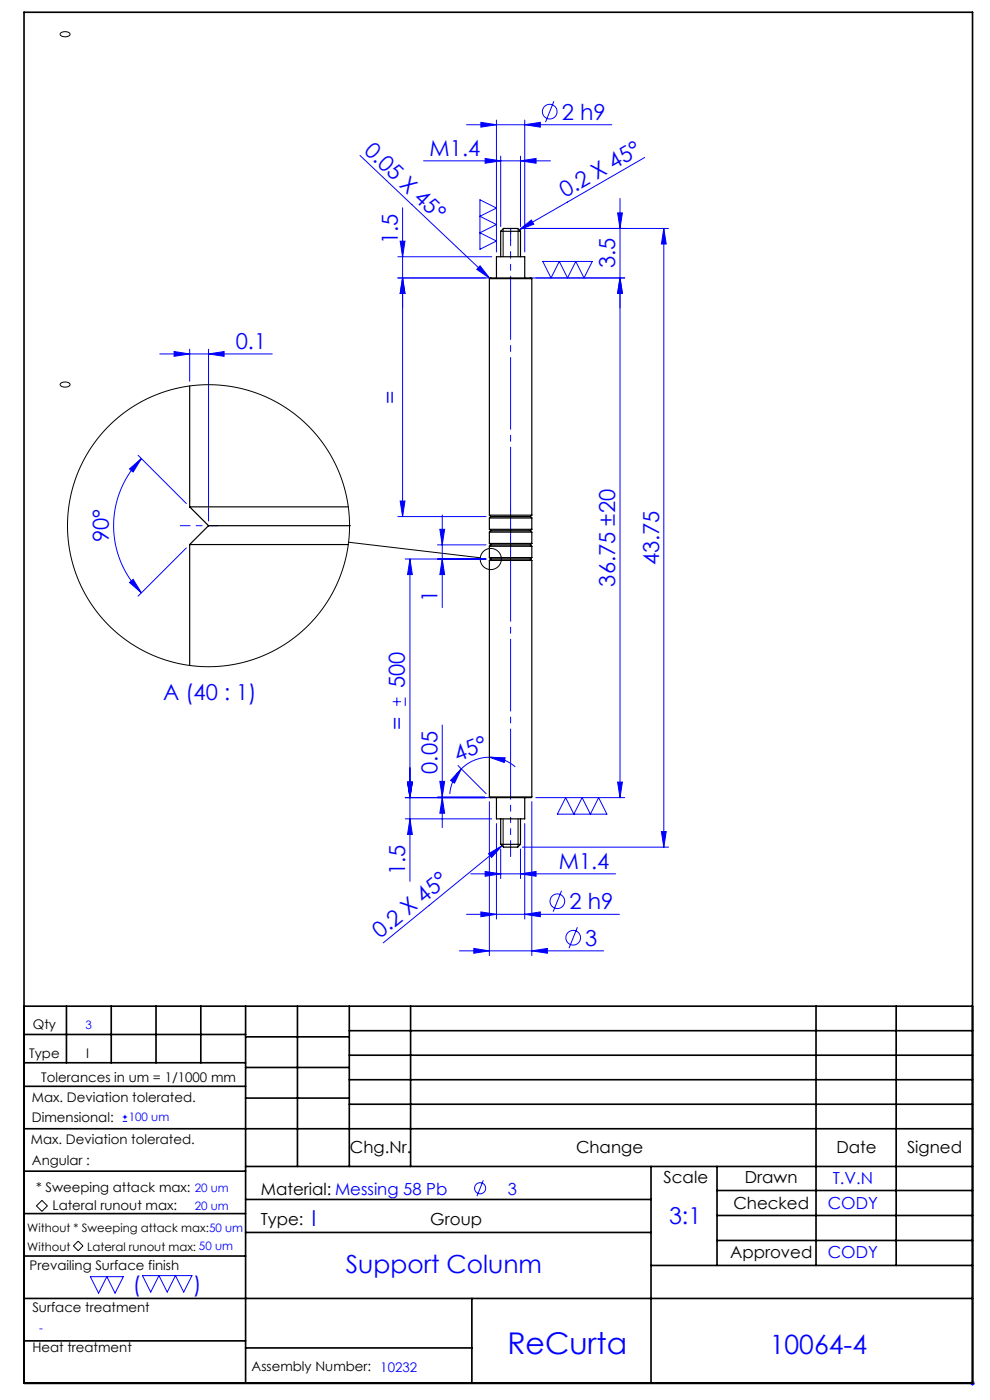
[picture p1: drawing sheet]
<svg xmlns="http://www.w3.org/2000/svg" width="210mm" height="297mm" viewBox="0 0 210 297" stroke-linecap="round" stroke-linejoin="round" font-family="sans-serif">
<g fill="none" stroke="#00f" stroke-width=".21">
<path d="M76.4 33l27.5 26M89.8 34.1h27M99 26.5h30.8M102 26l3.3 .5-3.3 .5zM102.9 33.6l3.3 .5-3.3 .5zM105.3 25.5v28M106.2 33.1v15M110.4 34.1l3.3-.5v1zM110.4 33.1v15M111.3 26.5l3.3-.5v1zM111.3 25.5v28M117.5 21.5l-1.8 4.4"/>
<path d="M136.8 33.4l-26.7 15.4M84.4 54.5h19.9M84.9 51.2h1l-.5 3.3zM85.4 59l.5 3.3h-1zM85.4 44.1v65.5M101.8 42.4l3.5 1.7-3.5 1.8 3.5 1.7-3.5 1.8 3.5 1.7-3.5 1.8zM101.8 56.4l2.1 2.6-2.8-1.9zM104.3 59h-19.9M110.1 48.8l2.6-2.1 .5 .9zM110.8 48.5h31M115.1 55.5h10.5l-1.7 3.5-1.8-3.5-1.7 3.5-1.8-3.5-1.7 3.5zM131 45.2h1l-.5 3.3z"/>
<path d="M131.5 59l.5 3.3h-1zM131.5 42.1v127.1M132.5 59h-20.2M140.8 48.5v131.2M140.8 48.5l.5 3.3h-1zM33.9 75.1h23.9M36.9 74.6l3.3 .5-3.3 .5zM40.2 74.1v6.8M44.2 75.1l3.3-.5v1zM44.2 74.1v36.4M27.5 99.5l2.5-2.2-1.8 2.8zM29.3 96.6l10.2 10.2"/>
<path d="M30 97.3a20.1 20.1 0 0 0 0 28.5M39.5 116.2l-10.2 10.3M84.4 109.6h18.7M84.9 106.3h1l-.5 3.3zM86 118.6h17.1M87 118.6l.5 3.3h-1zM87 118.6v68.4M92.8 115.6h10.3M93.3 112.3h1l-.5 3.3zM93.8 118.6l.5 3.3h-1zM93.8 109.2v19.7M27.5 123.6l.7-.7 1.8 2.9z"/>
<path d="M83.3 148.9h1.8M84.2 148v1.7M86 148v1.7M93.8 153.8v21.8M86 169.2h18.3M86 173.7h18.3M86.5 165.9h1l-.5 3.3zM87 173.7l.5 3.3h-1zM92.8 169.1h10M93.3 165.8h1l-.5 3.3zM93.8 169.2l.5 3.3h-1zM97.1 162.4l6 6"/>
<path d="M97.9 163.1l-1.5 3-.8-.5zM97.9 163.1a8.4 8.4 0 0 0-2.5 5.3M103.8 160.6l3.3 .2-.1 1zM103.8 160.6a8.4 8.4 0 0 0-5.9 2.5M103.8 160.6a8.4 8.4 0 0 1 5.5 2.1M103.8 170.1v32.6M105.3 174.7v20.3M106.5 179.4l-25.2 20.6M110.8 179.7h31M111.3 174.7v20.3M112.8 170.1v32.6M113.7 169.2h18.8"/>
<path d="M120 169.2l1.7 3.5 1.8-3.5 1.7 3.5 1.8-3.5 1.7 3.5h-10.5zM131 165.9h1l-.5 3.3zM140.3 176.4h1l-.5 3.3zM99 194h32.4M99.9 185.4h30.7M102 193.5l3.3 .5-3.3 .5zM102.9 184.9l3.3 .5-3.3 .5zM103.6 181.1l2.9-1.7-2.2 2.5zM106.2 180.1v6.3M110.4 185.4l3.3-.5v1zM110.4 180.1v6.3M111.3 194l3.3-.5v1z"/>
<path d="M119.1 189l-1.8 4.4M122.5 196.7l-1.8 4.5M97.5 201.7h30.5M100.5 201.2l3.3 .5-3.3 .5zM112.8 201.7l3.3-.5v1zM26 237.9h1M26 237h1M26.5 236.5v.9M102.5 250.4l-1.3 3.4M19.2 270.8h7l-1.8 3.5-1.7-3.5-1.8 3.5zM30.2 270.6h10.5l-1.7 3.5-1.8-3.5-1.7 3.5-1.8-3.5-1.7 3.5zM205.8 293.5h1"/>
<path d="M205.9 293.1l.7 .7M206.3 293v1M206.6 293.1l-.7 .7"/>
<circle cx="116.6" cy="23.7" r="1.56"/>
<circle cx="118.2" cy="191.2" r="1.56"/>
<circle cx="121.6" cy="198.9" r="1.56"/>
<circle cx="101.8" cy="252.1" r="1.18"/>
</g>
<g fill="none" stroke="#000" stroke-width=".21">
<path d="M12.9 7a1.32 1.32 0 0 1 2 .3 1.32 1.32 0 0 1-2.1-.1zM106.7 48.6v5.9M109.9 48.6v5.9M12.9 81.3a1.38 1.38 0 0 1 2 .3 1.27 1.27 0 0 1-2.1-.1zM73.9 115l28 3.3M106.7 173.7v5.9M109.9 173.7v5.9M8.9 254.7l1.2 1.1-1.2 1.2-1.2-1.2zM15.6 264.3l1-1 1 1-1 1z"/>
<circle cx="104.1" cy="118.6" r="2.24"/>
</g>
<path d="M46.2 111.5h-8" fill="none" stroke="#00f" stroke-width=".21" stroke-dasharray="15.2 1.3 1.3 1.3" stroke-dashoffset="13.1"/>
<g fill="none" stroke="#00f" stroke-width=".21" stroke-dasharray="15.2 1.3 1.3 1.3">
<path d="M108.3 48.5v2.6M108.3 59.1v-.1M108.3 114.4v2.4M108.3 111.4v2.4M108.3 108.4v2.4M108.3 107.8v.3M108.3 108.4v-.3M108.3 110.8v.3M108.3 111.4v-.3M108.3 113.8v.3M108.3 114.4v-.3M108.3 116.8v.3"/>
<path d="M108.3 117.4v-.3M108.3 179.1v2.6M108.3 169.1v.1"/>
</g>
<path d="M108.3 59.1v48.7" fill="none" stroke="#00f" stroke-width=".21" stroke-dasharray="15.2 1.3 1.3 1.3" stroke-dashoffset="2.3"/>
<path d="M108.3 59v-4.5M108.3 169.2v4.5" fill="none" stroke="#00f" stroke-width=".21" stroke-dasharray="15.2 1.3 1.3 1.3" stroke-dashoffset="14.9"/>
<path d="M108.3 54.5v-6" fill="none" stroke="#00f" stroke-width=".21" stroke-dasharray="15.2 1.3 1.3 1.3" stroke-dashoffset="14.1"/>
<path d="M108.3 173.7v5.4" fill="none" stroke="#00f" stroke-width=".21" stroke-dasharray="15.2 1.3 1.3 1.3" stroke-dashoffset="14.4"/>
<path d="M108.3 117.4v51.7" fill="none" stroke="#00f" stroke-width=".21" stroke-dasharray="15.2 1.3 1.3 1.3" stroke-dashoffset=".8"/>
<g fill="none" stroke="#000" stroke-width=".35">
<path d="M5.1 2.6h201.2v290.9h-201.2zM5.1 213.5h201.2M5.1 219.5h47M14.1 213.5v12M23.6 213.5v12M33.1 213.5v12M42.6 213.5v12M52.1 213.5v80M52.1 220h22M63.1 213.5v34M74.1 218.7h132.2M74.1 213.5v34"/>
<path d="M87.1 213.5v34M173.1 213.5v55M190.1 213.5v55M5.1 239.5h201.2M5.1 230.5h47M5.1 225.5h47M52.1 226.5h22M52.1 233h22M74.1 223.9h132.2M74.1 229.1h132.2M74.1 234.3h132.2M5.1 257.5h47"/>
<path d="M5.1 248.5h47M52.1 247.5h154.2M52.1 254.5h86M138.1 247.5v46M152.1 247.5v21M152.1 252.6h54.2M152.1 257.9h54.2M5.1 275.5h201.2M5.1 266.5h47M52.1 261.5h86M100.1 275.5v18M138.1 268.5h68.2"/>
<path d="M152.1 263.2h54.2M5.1 284.5h47M52.1 286h48"/>
</g>
<g fill="#00f">
<path d="M101.8 56.4l2.1 2.6-2.8-1.9z"/>
<path d="M110.1 48.8l2.6-2.1 .5 .9z"/>
<path d="M103.6 181.1l2.9-1.7-2.2 2.5z"/>
<path d="M102.9 33.6l3.3 .5-3.3 .5zM110.4 34.1l3.3-.5v1zM102 26l3.3 .5-3.3 .5zM111.3 26.5l3.3-.5v1zM100.5 201.2l3.3 .5-3.3 .5zM112.8 201.7l3.3-.5v1zM102 193.5l3.3 .5-3.3 .5zM111.3 194l3.3-.5v1zM102.9 184.9l3.3 .5-3.3 .5zM110.4 185.4l3.3-.5v1zM36.9 74.6l3.3 .5-3.3 .5zM44.2 75.1l3.3-.5v1z"/>
<path d="M103.8 160.6l3.3 .2-.1 1zM97.9 163.1l-1.5 3-.8-.5z"/>
<path d="M140.3 176.4h1l-.5 3.3zM140.8 48.5l.5 3.3h-1zM131.5 59l.5 3.3h-1zM131 45.2h1l-.5 3.3zM84.9 106.3h1l-.5 3.3zM85.4 59l.5 3.3h-1z"/>
<path d="M131.5 59l.5 3.3h-1zM131 165.9h1l-.5 3.3zM84.9 51.2h1l-.5 3.3zM85.4 59l.5 3.3h-1zM93.3 112.3h1l-.5 3.3zM93.8 118.6l.5 3.3h-1zM86.5 165.9h1l-.5 3.3zM87 173.7l.5 3.3h-1zM87 118.6l.5 3.3h-1zM86.5 165.9h1l-.5 3.3zM93.3 165.8h1l-.5 3.3zM93.8 169.2l.5 3.3h-1z"/>
<path d="M27.5 99.5l2.5-2.2-1.8 2.8zM27.5 123.6l.7-.7 1.8 2.9z"/>
</g>
<g fill="none" stroke="#000" stroke-width=".25">
<path d="M103.8 59.1h9M103.8 59.1l.2-.1h8.7l.1 .1M103.8 59.1v50.2M105.3 59v-4.5h6v4.5M106.2 49.1l.6-.6h3l.6 .6M106.2 49.1h4.2M106.2 49.1v5.4M110.4 49.1v5.4M112.8 59.1v50.2M40.2 81.9v25.6M40.2 107.5h33.7M40.2 115.5h33.7"/>
<path d="M40.2 115.5v25.7M40.2 107.5l4 4M44.2 111.5h29.9M44.2 111.5l-4 4M103.8 115.9h9M103.8 118.3h9M103.8 112.9h9M103.8 115.3h9M103.8 109.9h9M103.8 112.3h9M103.8 109.3h9M103.8 118.9h9"/>
<path d="M103.8 109.9v2.4M103.8 112.9v2.4M103.8 115.9v2.4M103.8 118.9v50.2M103.8 112.3l.3 .3M103.8 115.3l.3 .3M103.8 109.3l.3 .3M103.8 118.3l.3 .3M104.1 112.6h8.4M104.1 115.6h8.4M104.1 109.6h8.4M104.1 118.6h8.4"/>
<path d="M104.1 109.6l-.3 .3M104.1 115.6l-.3 .3M104.1 112.6l-.3 .3M104.1 118.6l-.3 .3M112.5 109.6l.3 .3M112.5 115.6l.3 .3M112.5 112.6l.3 .3M112.5 118.6l.3 .3M112.8 109.9v2.4M112.8 112.9v2.4M112.8 115.9v2.4M112.8 118.9v50.2"/>
<path d="M112.8 112.3l-.3 .3M112.8 115.3l-.3 .3M112.8 109.3l-.3 .3M112.8 118.3l-.3 .3M103.8 169.1h9M103.8 169.1l.2 .1h8.7l.1-.1M105.3 169.2v4.5h6v-4.5M106.2 179.1h4.2M106.2 179.1l.6 .6h3l.6-.6M106.2 173.7v5.4M110.4 173.7v5.4"/>
</g>
<g fill="none" stroke="#000" stroke-width=".21">
<path d="M74.1 111.5h.1"/>
<circle cx="44.2" cy="111.5" r="29.9"/>
</g>
<text font-size="6.3" fill="#00f" x="107.6" y="287.3">ReCurta</text>
<text font-size="5.6" fill="#00f" x="163.3" y="287.2">10064-4</text>
<text font-size="5.3" fill="#00f" x="73.4" y="270.1">Support Colunm</text>
<text font-size="4.9" fill="#00f" x="141.9" y="259.7">3:1</text>
<g font-size="4.7" fill="#00f">
<text x="119.2" y="25.4">2 h9</text>
<text x="77.1" y="32.2" transform="rotate(43 77.1 32.2)">0.05 X 45°</text>
<text x="91.1" y="33.1">M1.4</text>
<text x="119.9" y="42" transform="rotate(-30 119.9 42)">0.2 X 45°</text>
<text x="84.4" y="51.8" transform="rotate(-90 84.4 51.8)">1.5</text>
<text x="130.5" y="56.9" transform="rotate(-90 130.5 56.9)">3.5</text>
<text x="50" y="74.1">0.1</text>
<text x="84.4" y="85.7" transform="rotate(-90 84.4 85.7)">=</text>
<text x="23.1" y="115" transform="rotate(-90 23.1 115)">90°</text>
<text x="139.8" y="119.9" transform="rotate(-90 139.8 119.9)">43.75</text>
<text x="130.5" y="124.4" transform="rotate(-90 130.5 124.4)">36.75 ±20</text>
<text x="92.8" y="127.6" transform="rotate(-90 92.8 127.6)">1</text>
<text x="34.6" y="148.5">A (40 : 1)</text>
<text x="85.9" y="146.1" transform="rotate(-90 85.9 146.1)">500</text>
<text x="85.9" y="154.8" transform="rotate(-90 85.9 154.8)">=</text>
<text x="97.1" y="161.6" transform="rotate(-21 97.1 161.6)">45°</text>
<text x="92.8" y="164.1" transform="rotate(-90 92.8 164.1)">0.05</text>
<text x="85.9" y="185.7" transform="rotate(-90 85.9 185.7)">1.5</text>
<text x="118.5" y="184.4">M1.4</text>
<text x="120.8" y="192.9">2 h9</text>
<text x="80.7" y="199.2" transform="rotate(-39 80.7 199.2)">0.2 X 45°</text>
<text x="124.2" y="200.6">3</text>
<text x="66.1" y="260">I</text>
<text x="28.1" y="274.1">(</text>
<text x="41.1" y="274.1">)</text>
</g>
<g font-size="3.5">
<text x="74.2" y="244.7">Chg.Nr.</text>
<text x="122.2" y="244.7">Change</text>
<text x="177.4" y="244.7">Date</text>
<text x="192.4" y="244.7">Signed</text>
<text x="140.8" y="250.9">Scale</text>
<text x="158" y="250.9">Drawn</text>
<text x="55.3" y="253.5">Material: Messing 58 Pb</text>
<text x="155.6" y="256.4">Checked</text>
<text x="55.3" y="259.8">Type:</text>
<text x="91.3" y="259.8">Group</text>
<text x="154.9" y="266.9">Approved</text>
</g>
<g font-size="3.5" fill="#00f">
<text x="176.6" y="251.1">T.V.N</text>
<text x="107.7" y="253.4">3</text>
<text x="175.6" y="256.6">CODY</text>
<text x="175.6" y="267">CODY</text>
</g>
<g font-size="2.8">
<text x="7" y="218.4">Qty</text>
<text x="6.2" y="224.5">Type</text>
<text x="18.2" y="224.5">I</text>
<text x="6.8" y="233.7">Max. Deviation tolerated.</text>
<text x="8.8" y="229.4">Tolerances in um = 1/1000 mm</text>
<text x="6.8" y="238.1">Dimensional:</text>
<text x="6.6" y="242.8">Max. Deviation tolerated.</text>
<text x="6.8" y="247.1">Angular :</text>
<text x="7.6" y="252.9">* Sweeping attack max:</text>
<text x="11.2" y="256.7">Lateral runout max:</text>
<text x="6.3" y="269.5">Prevailing Surface finish</text>
<text x="6.9" y="278.3">Surface treatment</text>
<text x="6.9" y="286.7">Heat treatment</text>
<text x="53.4" y="290.9">Assembly Number: 10232</text>
</g>
<g font-size="2.5" fill="#00f">
<text x="18.1" y="218.3">3</text>
<text x="27.3" y="237.9">100 um</text>
<text x="41.3" y="252.9">20 um</text>
<text x="41.3" y="256.7">20 um</text>
<text x="8.3" y="282.6">-</text>
</g>
<g font-size="2.5">
<text x="5.8" y="261.4">Without * Sweeping attack max:50 um</text>
<text x="5.8" y="265.4">Without</text>
<text x="18.5" y="265.3">Lateral runout max: 50 um</text>
</g>
</svg>
